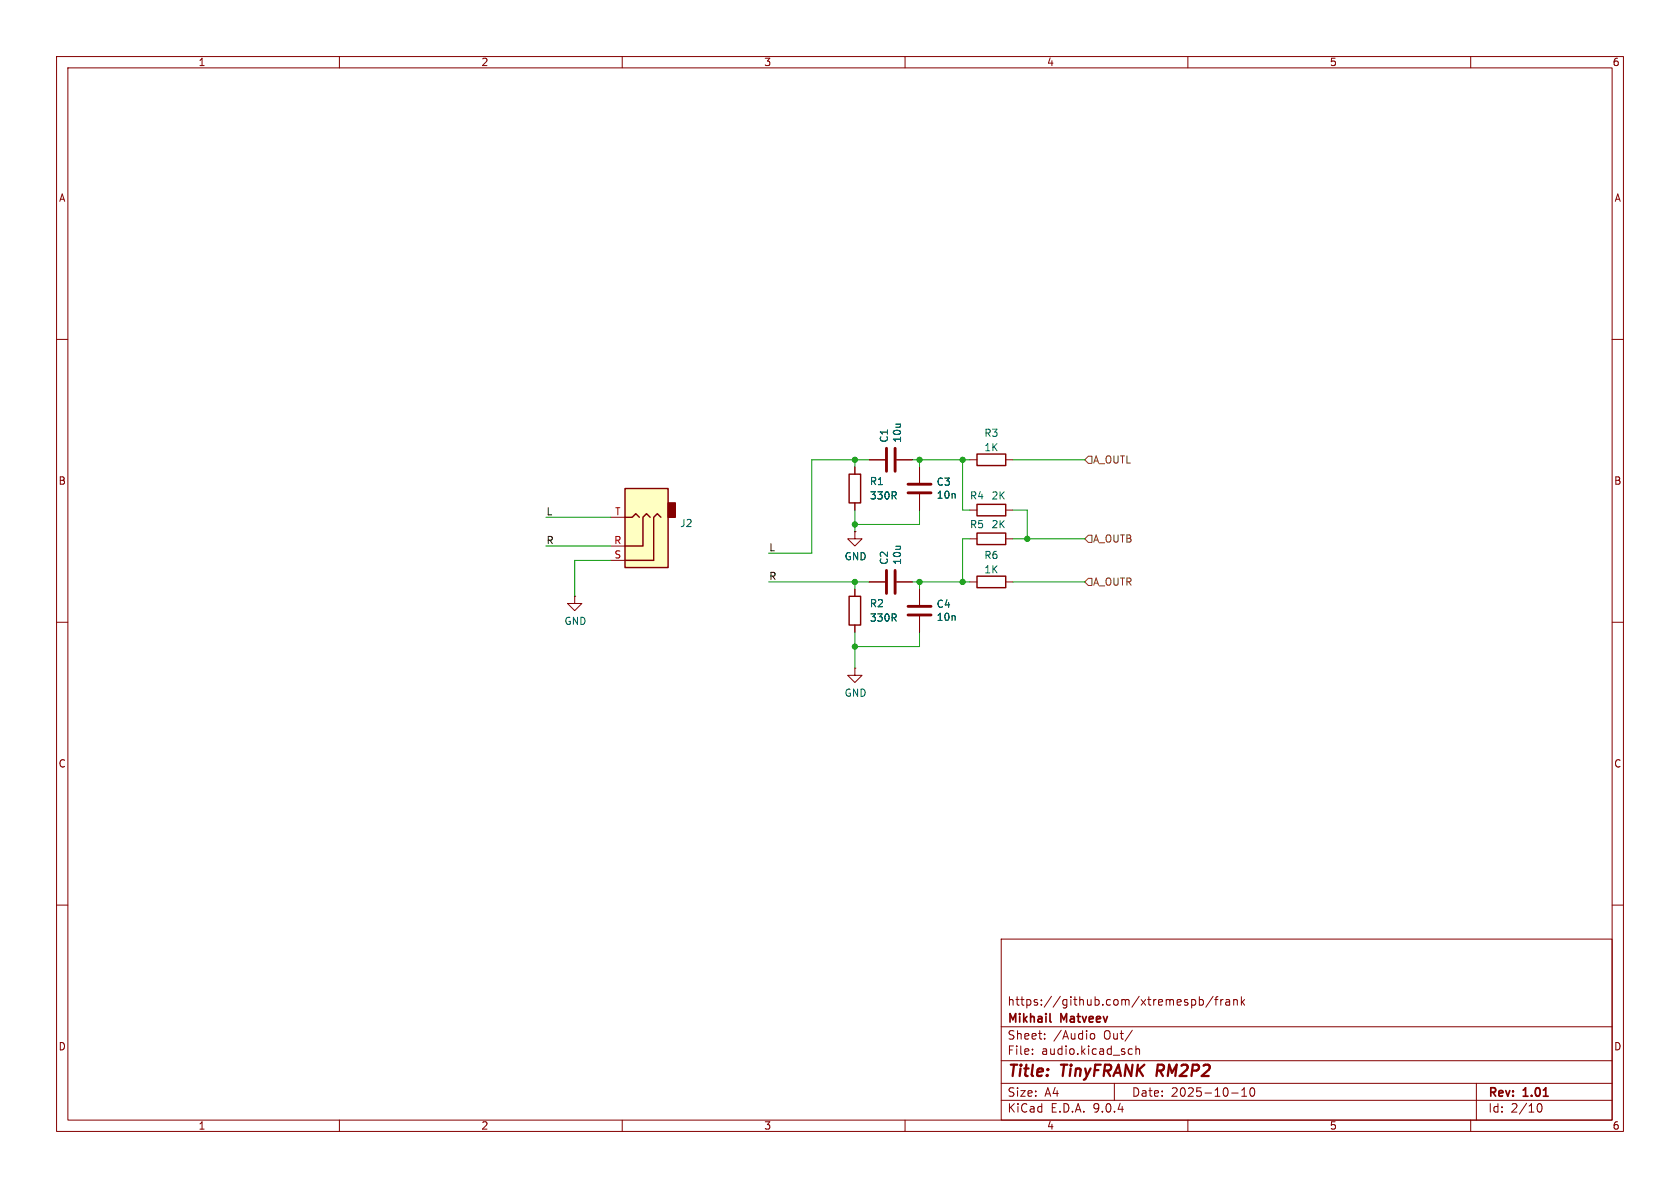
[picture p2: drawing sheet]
(kicad_sch
 (version 20250114)
 (generator "eeschema")
 (generator_version "9.0")
 (paper "A4")
 (title_block
  (title "${MODEL} ${BOARD}")
  (date "${DATE}")
  (rev "${VERSION}")
  (company "Mikhail Matveev")
  (comment 1 "https://github.com/xtremespb/frank"))
 (lib_symbols
  (symbol "Device:C"
   (pin_numbers (hide yes))
   (pin_names
    (offset 0.254)) (exclude_from_sim no) (in_bom yes) (on_board yes)
   (property "Reference" "C" (at 0.635 2.54 0) (effects (font (size 1.27 1.27)) (justify left)))
   (property "Value" "C" (at 0.635 -2.54 0) (effects (font (size 1.27 1.27)) (justify left)))
   (property "Footprint" "" (at 0.9652 -3.81 0) (effects (font (size 1.27 1.27)) (hide yes)))
   (property "Datasheet" "~" (at 0 0 0) (effects (font (size 1.27 1.27)) (hide yes)))
   (property "Description" "Unpolarized capacitor" (at 0 0 0) (effects (font (size 1.27 1.27)) (hide yes)))
   (symbol "C_0_1"
    (polyline (pts (xy -2.032 0.762) (xy 2.032 0.762)) (stroke (width 0.508) (type default)) (fill (type none)))
    (polyline (pts (xy -2.032 -0.762) (xy 2.032 -0.762)) (stroke (width 0.508) (type default)) (fill (type none))))
   (symbol "C_1_1"
    (pin passive line (at 0 3.81 270) (length 2.794) (name "~" (effects (font (size 1.27 1.27)))) (number "1" (effects (font (size 1.27 1.27)))))
    (pin passive line (at 0 -3.81 90) (length 2.794) (name "~" (effects (font (size 1.27 1.27)))) (number "2" (effects (font (size 1.27 1.27))))))
   (embedded_fonts no))
  (symbol "Device:R"
   (pin_numbers (hide yes))
   (pin_names
    (offset 0)) (exclude_from_sim no) (in_bom yes) (on_board yes)
   (property "Reference" "R" (at 2.032 0 90) (effects (font (size 1.27 1.27))))
   (property "Value" "R" (at 0 0 90) (effects (font (size 1.27 1.27))))
   (property "Footprint" "" (at -1.778 0 90) (effects (font (size 1.27 1.27)) (hide yes)))
   (property "Datasheet" "~" (at 0 0 0) (effects (font (size 1.27 1.27)) (hide yes)))
   (property "Description" "Resistor" (at 0 0 0) (effects (font (size 1.27 1.27)) (hide yes)))
   (symbol "R_0_1"
    (rectangle (start -1.016 -2.54) (end 1.016 2.54) (stroke (width 0.254) (type default)) (fill (type none))))
   (symbol "R_1_1"
    (pin passive line (at 0 3.81 270) (length 1.27) (name "~" (effects (font (size 1.27 1.27)))) (number "1" (effects (font (size 1.27 1.27)))))
    (pin passive line (at 0 -3.81 90) (length 1.27) (name "~" (effects (font (size 1.27 1.27)))) (number "2" (effects (font (size 1.27 1.27))))))
   (embedded_fonts no))
  (symbol "FRANK:AudioJack_3.5mm" (exclude_from_sim no) (in_bom yes) (on_board yes)
   (property "Reference" "AJ2" (at -7.1119 -4.0097 0) (effects (font (size 1.27 1.27)) (justify right)))
   (property "Value" "Audio Out" (at 2.54 -11.43 0) (effects (font (size 1.27 1.27)) (justify right) (hide yes)))
   (property "Footprint" "LIBS:Jack_3.5mm" (at 0 0 0) (effects (font (size 1.27 1.27)) (hide yes)))
   (property "Datasheet" "~" (at 0 0 0) (effects (font (size 1.27 1.27)) (hide yes)))
   (property "Description" "" (at 0 0 0) (effects (font (size 1.27 1.27)) (hide yes)))
   (symbol "AudioJack_3.5mm_0_1"
    (rectangle (start -5.08 -5.08) (end -6.35 -7.62) (stroke (width 0.254) (type default)) (fill (type outline)))
    (polyline (pts (xy -1.905 -5.08) (xy -1.27 -5.715) (xy -0.635 -5.08) (xy -0.635 0) (xy 2.54 0)) (stroke (width 0.254) (type default)) (fill (type none)))
    (polyline (pts (xy 0 -5.08) (xy 0.635 -5.715) (xy 1.27 -5.08) (xy 2.54 -5.08)) (stroke (width 0.254) (type default)) (fill (type none)))
    (rectangle (start 2.54 3.81) (end -5.08 -10.16) (stroke (width 0.254) (type default)) (fill (type background)))
    (polyline (pts (xy 2.54 2.54) (xy -2.54 2.54) (xy -2.54 -5.08) (xy -3.175 -5.715) (xy -3.81 -5.08)) (stroke (width 0.254) (type default)) (fill (type none))))
   (symbol "AudioJack_3.5mm_1_1"
    (pin passive line (at 5.08 2.54 180) (length 2.54) (name "~" (effects (font (size 1.27 1.27)))) (number "S" (effects (font (size 1.27 1.27)))))
    (pin passive line (at 5.08 0 180) (length 2.54) (name "~" (effects (font (size 1.27 1.27)))) (number "R" (effects (font (size 1.27 1.27)))))
    (pin passive line (at 5.08 -5.08 180) (length 2.54) (name "~" (effects (font (size 1.27 1.27)))) (number "T" (effects (font (size 1.27 1.27))))))
   (embedded_fonts no))
  (symbol "GND_1"
   (power)
   (pin_numbers (hide yes))
   (pin_names
    (offset 0) (hide yes)) (exclude_from_sim no) (in_bom yes) (on_board yes)
   (property "Reference" "#PWR" (at 0 -6.35 0) (effects (font (size 1.27 1.27)) (hide yes)))
   (property "Value" "GND" (at 0 -3.81 0) (effects (font (size 1.27 1.27))))
   (property "Footprint" "" (at 0 0 0) (effects (font (size 1.27 1.27)) (hide yes)))
   (property "Datasheet" "" (at 0 0 0) (effects (font (size 1.27 1.27)) (hide yes)))
   (property "Description" "Power symbol creates a global label with name \"GND\" , ground" (at 0 0 0) (effects (font (size 1.27 1.27)) (hide yes)))
   (symbol "GND_1_0_1"
    (polyline (pts (xy 0 0) (xy 0 -1.27) (xy 1.27 -1.27) (xy 0 -2.54) (xy -1.27 -1.27) (xy 0 -1.27)) (stroke (width 0) (type default)) (fill (type none))))
   (symbol "GND_1_1_1"
    (pin power_in line (at 0 0 270) (length 0) (name "~" (effects (font (size 1.27 1.27)))) (number "1" (effects (font (size 1.27 1.27))))))
   (embedded_fonts no))
  (symbol "GND_2"
   (power)
   (pin_numbers (hide yes))
   (pin_names
    (offset 0) (hide yes)) (exclude_from_sim no) (in_bom yes) (on_board yes)
   (property "Reference" "#PWR" (at 0 -6.35 0) (effects (font (size 1.27 1.27)) (hide yes)))
   (property "Value" "GND" (at 0 -3.81 0) (effects (font (size 1.27 1.27))))
   (property "Footprint" "" (at 0 0 0) (effects (font (size 1.27 1.27)) (hide yes)))
   (property "Datasheet" "" (at 0 0 0) (effects (font (size 1.27 1.27)) (hide yes)))
   (property "Description" "Power symbol creates a global label with name \"GND\" , ground" (at 0 0 0) (effects (font (size 1.27 1.27)) (hide yes)))
   (symbol "GND_2_0_1"
    (polyline (pts (xy 0 0) (xy 0 -1.27) (xy 1.27 -1.27) (xy 0 -2.54) (xy -1.27 -1.27) (xy 0 -1.27)) (stroke (width 0) (type default)) (fill (type none))))
   (symbol "GND_2_1_1"
    (pin power_in line (at 0 0 270) (length 0) (name "~" (effects (font (size 1.27 1.27)))) (number "1" (effects (font (size 1.27 1.27))))))
   (embedded_fonts no))
  (symbol "GND_3"
   (power)
   (pin_numbers (hide yes))
   (pin_names
    (offset 0) (hide yes)) (exclude_from_sim no) (in_bom yes) (on_board yes)
   (property "Reference" "#PWR" (at 0 -6.35 0) (effects (font (size 1.27 1.27)) (hide yes)))
   (property "Value" "GND" (at 0 -3.81 0) (effects (font (size 1.27 1.27))))
   (property "Footprint" "" (at 0 0 0) (effects (font (size 1.27 1.27)) (hide yes)))
   (property "Datasheet" "" (at 0 0 0) (effects (font (size 1.27 1.27)) (hide yes)))
   (property "Description" "Power symbol creates a global label with name \"GND\" , ground" (at 0 0 0) (effects (font (size 1.27 1.27)) (hide yes)))
   (symbol "GND_3_0_1"
    (polyline (pts (xy 0 0) (xy 0 -1.27) (xy 1.27 -1.27) (xy 0 -2.54) (xy -1.27 -1.27) (xy 0 -1.27)) (stroke (width 0) (type default)) (fill (type none))))
   (symbol "GND_3_1_1"
    (pin power_in line (at 0 0 270) (length 0) (name "~" (effects (font (size 1.27 1.27)))) (number "1" (effects (font (size 1.27 1.27))))))
   (embedded_fonts no)))
 (junction
  (at 170.18 81.28)
  (diameter 0)
  (color 0 0 0 0))
 (junction
  (at 162.56 102.87)
  (diameter 0)
  (color 0 0 0 0))
 (junction
  (at 181.61 95.25)
  (diameter 0)
  (color 0 0 0 0))
 (junction
  (at 151.13 81.28)
  (diameter 0)
  (color 0 0 0 0))
 (junction
  (at 170.18 102.87)
  (diameter 0)
  (color 0 0 0 0))
 (junction
  (at 162.56 81.28)
  (diameter 0)
  (color 0 0 0 0))
 (junction
  (at 151.13 92.71)
  (diameter 0)
  (color 0 0 0 0))
 (junction
  (at 151.13 114.3)
  (diameter 0)
  (color 0 0 0 0))
 (junction
  (at 151.13 102.87)
  (diameter 0)
  (color 0 0 0 0))
 (wire
  (pts (xy 96.52 96.52) (xy 107.95 96.52))
  (stroke (width 0) (type default)))
 (wire
  (pts (xy 162.56 111.76) (xy 162.56 114.3))
  (stroke (width 0) (type default)))
 (wire
  (pts (xy 162.56 82.55) (xy 162.56 81.28))
  (stroke (width 0) (type default)))
 (wire
  (pts (xy 170.18 95.25) (xy 170.18 102.87))
  (stroke (width 0) (type default)))
 (wire
  (pts (xy 162.56 104.14) (xy 162.56 102.87))
  (stroke (width 0) (type default)))
 (wire
  (pts (xy 151.13 81.28) (xy 153.67 81.28))
  (stroke (width 0) (type default)))
 (wire
  (pts (xy 170.18 81.28) (xy 170.18 90.17))
  (stroke (width 0) (type default)))
 (wire
  (pts (xy 171.45 90.17) (xy 170.18 90.17))
  (stroke (width 0) (type default)))
 (wire
  (pts (xy 181.61 90.17) (xy 181.61 95.25))
  (stroke (width 0) (type default)))
 (wire
  (pts (xy 161.29 102.87) (xy 162.56 102.87))
  (stroke (width 0) (type default)))
 (wire
  (pts (xy 179.07 90.17) (xy 181.61 90.17))
  (stroke (width 0) (type default)))
 (wire
  (pts (xy 151.13 118.11) (xy 151.13 114.3))
  (stroke (width 0) (type default)))
 (wire
  (pts (xy 151.13 102.87) (xy 151.13 104.14))
  (stroke (width 0) (type default)))
 (wire
  (pts (xy 162.56 114.3) (xy 151.13 114.3))
  (stroke (width 0) (type default)))
 (wire
  (pts (xy 181.61 95.25) (xy 179.07 95.25))
  (stroke (width 0) (type default)))
 (wire
  (pts (xy 143.51 81.28) (xy 151.13 81.28))
  (stroke (width 0) (type default)))
 (wire
  (pts (xy 151.13 102.87) (xy 153.67 102.87))
  (stroke (width 0) (type default)))
 (wire
  (pts (xy 96.52 91.44) (xy 107.95 91.44))
  (stroke (width 0) (type default)))
 (wire
  (pts (xy 107.95 99.06) (xy 101.6 99.06))
  (stroke (width 0) (type default)))
 (wire
  (pts (xy 135.89 102.87) (xy 151.13 102.87))
  (stroke (width 0) (type default)))
 (wire
  (pts (xy 151.13 81.28) (xy 151.13 82.55))
  (stroke (width 0) (type default)))
 (wire
  (pts (xy 170.18 81.28) (xy 171.45 81.28))
  (stroke (width 0) (type default)))
 (wire
  (pts (xy 179.07 81.28) (xy 191.77 81.28))
  (stroke (width 0) (type default)))
 (wire
  (pts (xy 162.56 102.87) (xy 170.18 102.87))
  (stroke (width 0) (type default)))
 (wire
  (pts (xy 101.6 99.06) (xy 101.6 105.41))
  (stroke (width 0) (type default)))
 (wire
  (pts (xy 181.61 95.25) (xy 191.77 95.25))
  (stroke (width 0) (type default)))
 (wire
  (pts (xy 151.13 90.17) (xy 151.13 92.71))
  (stroke (width 0) (type default)))
 (wire
  (pts (xy 135.89 97.79) (xy 143.51 97.79))
  (stroke (width 0) (type default)))
 (wire
  (pts (xy 162.56 81.28) (xy 170.18 81.28))
  (stroke (width 0) (type default)))
 (wire
  (pts (xy 162.56 90.17) (xy 162.56 92.71))
  (stroke (width 0) (type default)))
 (wire
  (pts (xy 179.07 102.87) (xy 191.77 102.87))
  (stroke (width 0) (type default)))
 (wire
  (pts (xy 151.13 111.76) (xy 151.13 114.3))
  (stroke (width 0) (type default)))
 (wire
  (pts (xy 171.45 95.25) (xy 170.18 95.25))
  (stroke (width 0) (type default)))
 (wire
  (pts (xy 143.51 81.28) (xy 143.51 97.79))
  (stroke (width 0) (type default)))
 (wire
  (pts (xy 170.18 102.87) (xy 171.45 102.87))
  (stroke (width 0) (type default)))
 (wire
  (pts (xy 162.56 92.71) (xy 151.13 92.71))
  (stroke (width 0) (type default)))
 (wire
  (pts (xy 161.29 81.28) (xy 162.56 81.28))
  (stroke (width 0) (type default)))
 (wire
  (pts (xy 151.13 92.71) (xy 151.13 93.98))
  (stroke (width 0) (type default)))
 (label "L"
  (at 135.89 97.79 0)
  (effects (font (size 1.27 1.27)) (justify left bottom)))
 (label "R"
  (at 96.52 96.52 0)
  (effects (font (size 1.27 1.27)) (justify left bottom)))
 (label "R"
  (at 135.89 102.87 0)
  (effects (font (size 1.27 1.27)) (justify left bottom)))
 (label "L"
  (at 96.52 91.44 0)
  (effects (font (size 1.27 1.27)) (justify left bottom)))
 (hierarchical_label "A_OUTL"
  (shape input)
  (at 191.77 81.28 0)
  (effects (font (size 1.27 1.27)) (justify left)))
 (hierarchical_label "A_OUTR"
  (shape input)
  (at 191.77 102.87 0)
  (effects (font (size 1.27 1.27)) (justify left)))
 (hierarchical_label "A_OUTB"
  (shape input)
  (at 191.77 95.25 0)
  (effects (font (size 1.27 1.27)) (justify left)))
 (symbol
  (lib_id "Device:R")
  (at 175.26 81.28 90)
  (unit 1)
  (exclude_from_sim no)
  (in_bom yes)
  (on_board yes)
  (dnp no)
  (fields_autoplaced yes)
  (property "Reference" "R3" (at 175.26 76.5642 90) (effects (font (size 1.27 1.27))))
  (property "Value" "1K" (at 175.26 79.1011 90) (effects (font (size 1.27 1.27))))
  (property "Footprint" "FRANK:Resistor (0402, S)" (at 175.26 83.058 90) (effects (font (size 1.27 1.27)) (hide yes)))
  (property "Datasheet" "https://www.vishay.com/docs/28952/mcs0402at-mct0603at-mcu0805at-mca1206at.pdf" (at 175.26 81.28 0) (effects (font (size 1.27 1.27)) (hide yes)))
  (property "Description" "" (at 175.26 81.28 0) (effects (font (size 1.27 1.27)) (hide yes)))
  (property "AliExpress" "https://www.aliexpress.com/item/1005005945735199.html" (at 175.26 81.28 0) (effects (font (size 1.27 1.27)) (hide yes)))
  (pin "1")
  (pin "2"))
 (symbol
  (lib_id "Device:R")
  (at 175.26 90.17 90)
  (unit 1)
  (exclude_from_sim no)
  (in_bom yes)
  (on_board yes)
  (dnp no)
  (property "Reference" "R4" (at 172.72 87.63 90) (effects (font (size 1.27 1.27))))
  (property "Value" "2K" (at 176.53 87.63 90) (effects (font (size 1.27 1.27))))
  (property "Footprint" "FRANK:Resistor (0402, S)" (at 175.26 91.948 90) (effects (font (size 1.27 1.27)) (hide yes)))
  (property "Datasheet" "https://www.vishay.com/docs/28952/mcs0402at-mct0603at-mcu0805at-mca1206at.pdf" (at 175.26 90.17 0) (effects (font (size 1.27 1.27)) (hide yes)))
  (property "Description" "" (at 175.26 90.17 0) (effects (font (size 1.27 1.27)) (hide yes)))
  (property "AliExpress" "https://www.aliexpress.com/item/1005005945735199.html" (at 175.26 90.17 0) (effects (font (size 1.27 1.27)) (hide yes)))
  (pin "1")
  (pin "2"))
 (symbol
  (lib_name "GND_1")
  (lib_id "power:GND")
  (at 101.6 105.41 0)
  (unit 1)
  (exclude_from_sim no)
  (in_bom yes)
  (on_board yes)
  (dnp no)
  (property "Reference" "#PWR03" (at 101.6 111.76 0) (effects (font (size 1.27 1.27)) (hide yes)))
  (property "Value" "GND" (at 101.727 109.8042 0) (effects (font (size 1.27 1.27))))
  (property "Footprint" "" (at 101.6 105.41 0) (effects (font (size 1.27 1.27)) (hide yes)))
  (property "Datasheet" "" (at 101.6 105.41 0) (effects (font (size 1.27 1.27)) (hide yes)))
  (property "Description" "Power symbol creates a global label with name \"GND\" , ground" (at 101.6 105.41 0) (effects (font (size 1.27 1.27)) (hide yes)))
  (pin "1"))
 (symbol
  (lib_id "Device:R")
  (at 175.26 102.87 90)
  (unit 1)
  (exclude_from_sim no)
  (in_bom yes)
  (on_board yes)
  (dnp no)
  (fields_autoplaced yes)
  (property "Reference" "R6" (at 175.26 98.1542 90) (effects (font (size 1.27 1.27))))
  (property "Value" "1K" (at 175.26 100.6911 90) (effects (font (size 1.27 1.27))))
  (property "Footprint" "FRANK:Resistor (0402, S)" (at 175.26 104.648 90) (effects (font (size 1.27 1.27)) (hide yes)))
  (property "Datasheet" "https://www.vishay.com/docs/28952/mcs0402at-mct0603at-mcu0805at-mca1206at.pdf" (at 175.26 102.87 0) (effects (font (size 1.27 1.27)) (hide yes)))
  (property "Description" "" (at 175.26 102.87 0) (effects (font (size 1.27 1.27)) (hide yes)))
  (property "AliExpress" "https://www.aliexpress.com/item/1005005945735199.html" (at 175.26 102.87 0) (effects (font (size 1.27 1.27)) (hide yes)))
  (pin "1")
  (pin "2"))
 (symbol
  (lib_id "Device:C")
  (at 157.48 81.28 90)
  (unit 1)
  (exclude_from_sim no)
  (in_bom yes)
  (on_board yes)
  (dnp no)
  (property "Reference" "C1" (at 156.3116 78.359 0) (effects (font (size 1.27 1.27)) (justify left)))
  (property "Value" "10u" (at 158.623 78.359 0) (effects (font (size 1.27 1.27)) (justify left)))
  (property "Footprint" "FRANK:Capacitor (0603)" (at 161.29 80.3148 0) (effects (font (size 1.27 1.27)) (hide yes)))
  (property "Datasheet" "https://eu.mouser.com/datasheet/2/40/KGM_X7R-3223212.pdf" (at 157.48 81.28 0) (effects (font (size 1.27 1.27)) (hide yes)))
  (property "Description" "" (at 157.48 81.28 0) (effects (font (size 1.27 1.27)) (hide yes)))
  (property "AliExpress" "https://www.aliexpress.com/item/33008008276.html" (at 157.48 81.28 0) (effects (font (size 1.27 1.27)) (hide yes)))
  (pin "1")
  (pin "2"))
 (symbol
  (lib_id "FRANK:AudioJack_3.5mm")
  (at 113.03 96.52 180)
  (unit 1)
  (exclude_from_sim no)
  (in_bom yes)
  (on_board yes)
  (dnp no)
  (property "Reference" "J2" (at 120.1419 92.5103 0) (effects (font (size 1.27 1.27)) (justify right)))
  (property "Value" "PJ-320D" (at 110.49 85.09 0) (effects (font (size 1.27 1.27)) (justify right) (hide yes)))
  (property "Footprint" "FRANK:Jack (3.5mm, PJ-320D)" (at 113.03 96.52 0) (effects (font (size 1.27 1.27)) (hide yes)))
  (property "Datasheet" "https://www.lcsc.com/datasheet/lcsc_datasheet_1810121716_Korean-Hroparts-Elec-PJ-320D-4A_C95562.pdf" (at 113.03 96.52 0) (effects (font (size 1.27 1.27)) (hide yes)))
  (property "Description" "" (at 113.03 96.52 0) (effects (font (size 1.27 1.27)) (hide yes)))
  (property "AliExpress" "https://www.aliexpress.com/item/4001158231104.html" (at 113.03 96.52 0) (effects (font (size 1.27 1.27)) (hide yes)))
  (pin "R")
  (pin "S")
  (pin "T"))
 (symbol
  (lib_id "Device:R")
  (at 151.13 107.95 0)
  (unit 1)
  (exclude_from_sim no)
  (in_bom yes)
  (on_board yes)
  (dnp no)
  (fields_autoplaced yes)
  (property "Reference" "R2" (at 153.67 106.6799 0) (effects (font (size 1.27 1.27)) (justify left)))
  (property "Value" "330R" (at 153.67 109.2199 0) (effects (font (size 1.27 1.27)) (justify left)))
  (property "Footprint" "FRANK:Resistor (0402, S)" (at 149.352 107.95 90) (effects (font (size 1.27 1.27)) (hide yes)))
  (property "Datasheet" "https://www.vishay.com/docs/28952/mcs0402at-mct0603at-mcu0805at-mca1206at.pdf" (at 151.13 107.95 0) (effects (font (size 1.27 1.27)) (hide yes)))
  (property "Description" "" (at 151.13 107.95 0) (effects (font (size 1.27 1.27)) (hide yes)))
  (property "AliExpress" "https://www.aliexpress.com/item/1005005945735199.html" (at 151.13 107.95 0) (effects (font (size 1.27 1.27)) (hide yes)))
  (pin "1")
  (pin "2"))
 (symbol
  (lib_id "Device:R")
  (at 175.26 95.25 90)
  (unit 1)
  (exclude_from_sim no)
  (in_bom yes)
  (on_board yes)
  (dnp no)
  (property "Reference" "R5" (at 172.72 92.71 90) (effects (font (size 1.27 1.27))))
  (property "Value" "2K" (at 176.53 92.71 90) (effects (font (size 1.27 1.27))))
  (property "Footprint" "FRANK:Resistor (0402, S)" (at 175.26 97.028 90) (effects (font (size 1.27 1.27)) (hide yes)))
  (property "Datasheet" "https://www.vishay.com/docs/28952/mcs0402at-mct0603at-mcu0805at-mca1206at.pdf" (at 175.26 95.25 0) (effects (font (size 1.27 1.27)) (hide yes)))
  (property "Description" "" (at 175.26 95.25 0) (effects (font (size 1.27 1.27)) (hide yes)))
  (property "AliExpress" "https://www.aliexpress.com/item/1005005945735199.html" (at 175.26 95.25 0) (effects (font (size 1.27 1.27)) (hide yes)))
  (pin "1")
  (pin "2"))
 (symbol
  (lib_id "Device:C")
  (at 162.56 107.95 0)
  (unit 1)
  (exclude_from_sim no)
  (in_bom yes)
  (on_board yes)
  (dnp no)
  (property "Reference" "C4" (at 165.481 106.7816 0) (effects (font (size 1.27 1.27)) (justify left)))
  (property "Value" "10n" (at 165.481 109.093 0) (effects (font (size 1.27 1.27)) (justify left)))
  (property "Footprint" "FRANK:Capacitor (0402, S)" (at 163.5252 111.76 0) (effects (font (size 1.27 1.27)) (hide yes)))
  (property "Datasheet" "https://eu.mouser.com/datasheet/2/40/KGM_X7R-3223212.pdf" (at 162.56 107.95 0) (effects (font (size 1.27 1.27)) (hide yes)))
  (property "Description" "" (at 162.56 107.95 0) (effects (font (size 1.27 1.27)) (hide yes)))
  (property "AliExpress" "https://www.aliexpress.com/item/33008008276.html" (at 162.56 107.95 0) (effects (font (size 1.27 1.27)) (hide yes)))
  (pin "1")
  (pin "2"))
 (symbol
  (lib_id "Device:R")
  (at 151.13 86.36 0)
  (unit 1)
  (exclude_from_sim no)
  (in_bom yes)
  (on_board yes)
  (dnp no)
  (fields_autoplaced yes)
  (property "Reference" "R1" (at 153.67 85.0899 0) (effects (font (size 1.27 1.27)) (justify left)))
  (property "Value" "330R" (at 153.67 87.6299 0) (effects (font (size 1.27 1.27)) (justify left)))
  (property "Footprint" "FRANK:Resistor (0402, S)" (at 149.352 86.36 90) (effects (font (size 1.27 1.27)) (hide yes)))
  (property "Datasheet" "https://www.vishay.com/docs/28952/mcs0402at-mct0603at-mcu0805at-mca1206at.pdf" (at 151.13 86.36 0) (effects (font (size 1.27 1.27)) (hide yes)))
  (property "Description" "" (at 151.13 86.36 0) (effects (font (size 1.27 1.27)) (hide yes)))
  (property "AliExpress" "https://www.aliexpress.com/item/1005005945735199.html" (at 151.13 86.36 0) (effects (font (size 1.27 1.27)) (hide yes)))
  (pin "1")
  (pin "2"))
 (symbol
  (lib_name "GND_3")
  (lib_id "power:GND")
  (at 151.13 93.98 0)
  (unit 1)
  (exclude_from_sim no)
  (in_bom yes)
  (on_board yes)
  (dnp no)
  (property "Reference" "#PWR04" (at 151.13 100.33 0) (effects (font (size 1.27 1.27)) (hide yes)))
  (property "Value" "GND" (at 151.257 98.3742 0) (effects (font (size 1.27 1.27))))
  (property "Footprint" "" (at 151.13 93.98 0) (effects (font (size 1.27 1.27)) (hide yes)))
  (property "Datasheet" "" (at 151.13 93.98 0) (effects (font (size 1.27 1.27)) (hide yes)))
  (property "Description" "Power symbol creates a global label with name \"GND\" , ground" (at 151.13 93.98 0) (effects (font (size 1.27 1.27)) (hide yes)))
  (pin "1"))
 (symbol
  (lib_id "Device:C")
  (at 162.56 86.36 0)
  (unit 1)
  (exclude_from_sim no)
  (in_bom yes)
  (on_board yes)
  (dnp no)
  (property "Reference" "C3" (at 165.481 85.1916 0) (effects (font (size 1.27 1.27)) (justify left)))
  (property "Value" "10n" (at 165.481 87.503 0) (effects (font (size 1.27 1.27)) (justify left)))
  (property "Footprint" "FRANK:Capacitor (0402, S)" (at 163.5252 90.17 0) (effects (font (size 1.27 1.27)) (hide yes)))
  (property "Datasheet" "https://eu.mouser.com/datasheet/2/40/KGM_X7R-3223212.pdf" (at 162.56 86.36 0) (effects (font (size 1.27 1.27)) (hide yes)))
  (property "Description" "" (at 162.56 86.36 0) (effects (font (size 1.27 1.27)) (hide yes)))
  (property "AliExpress" "https://www.aliexpress.com/item/33008008276.html" (at 162.56 86.36 0) (effects (font (size 1.27 1.27)) (hide yes)))
  (pin "1")
  (pin "2"))
 (symbol
  (lib_id "Device:C")
  (at 157.48 102.87 90)
  (unit 1)
  (exclude_from_sim no)
  (in_bom yes)
  (on_board yes)
  (dnp no)
  (property "Reference" "C2" (at 156.3116 99.949 0) (effects (font (size 1.27 1.27)) (justify left)))
  (property "Value" "10u" (at 158.623 99.949 0) (effects (font (size 1.27 1.27)) (justify left)))
  (property "Footprint" "FRANK:Capacitor (0603)" (at 161.29 101.9048 0) (effects (font (size 1.27 1.27)) (hide yes)))
  (property "Datasheet" "https://eu.mouser.com/datasheet/2/40/KGM_X7R-3223212.pdf" (at 157.48 102.87 0) (effects (font (size 1.27 1.27)) (hide yes)))
  (property "Description" "" (at 157.48 102.87 0) (effects (font (size 1.27 1.27)) (hide yes)))
  (property "AliExpress" "https://www.aliexpress.com/item/33008008276.html" (at 157.48 102.87 0) (effects (font (size 1.27 1.27)) (hide yes)))
  (pin "1")
  (pin "2"))
 (symbol
  (lib_name "GND_2")
  (lib_id "power:GND")
  (at 151.13 118.11 0)
  (unit 1)
  (exclude_from_sim no)
  (in_bom yes)
  (on_board yes)
  (dnp no)
  (property "Reference" "#PWR05" (at 151.13 124.46 0) (effects (font (size 1.27 1.27)) (hide yes)))
  (property "Value" "GND" (at 151.257 122.5042 0) (effects (font (size 1.27 1.27))))
  (property "Footprint" "" (at 151.13 118.11 0) (effects (font (size 1.27 1.27)) (hide yes)))
  (property "Datasheet" "" (at 151.13 118.11 0) (effects (font (size 1.27 1.27)) (hide yes)))
  (property "Description" "Power symbol creates a global label with name \"GND\" , ground" (at 151.13 118.11 0) (effects (font (size 1.27 1.27)) (hide yes)))
  (pin "1")))
